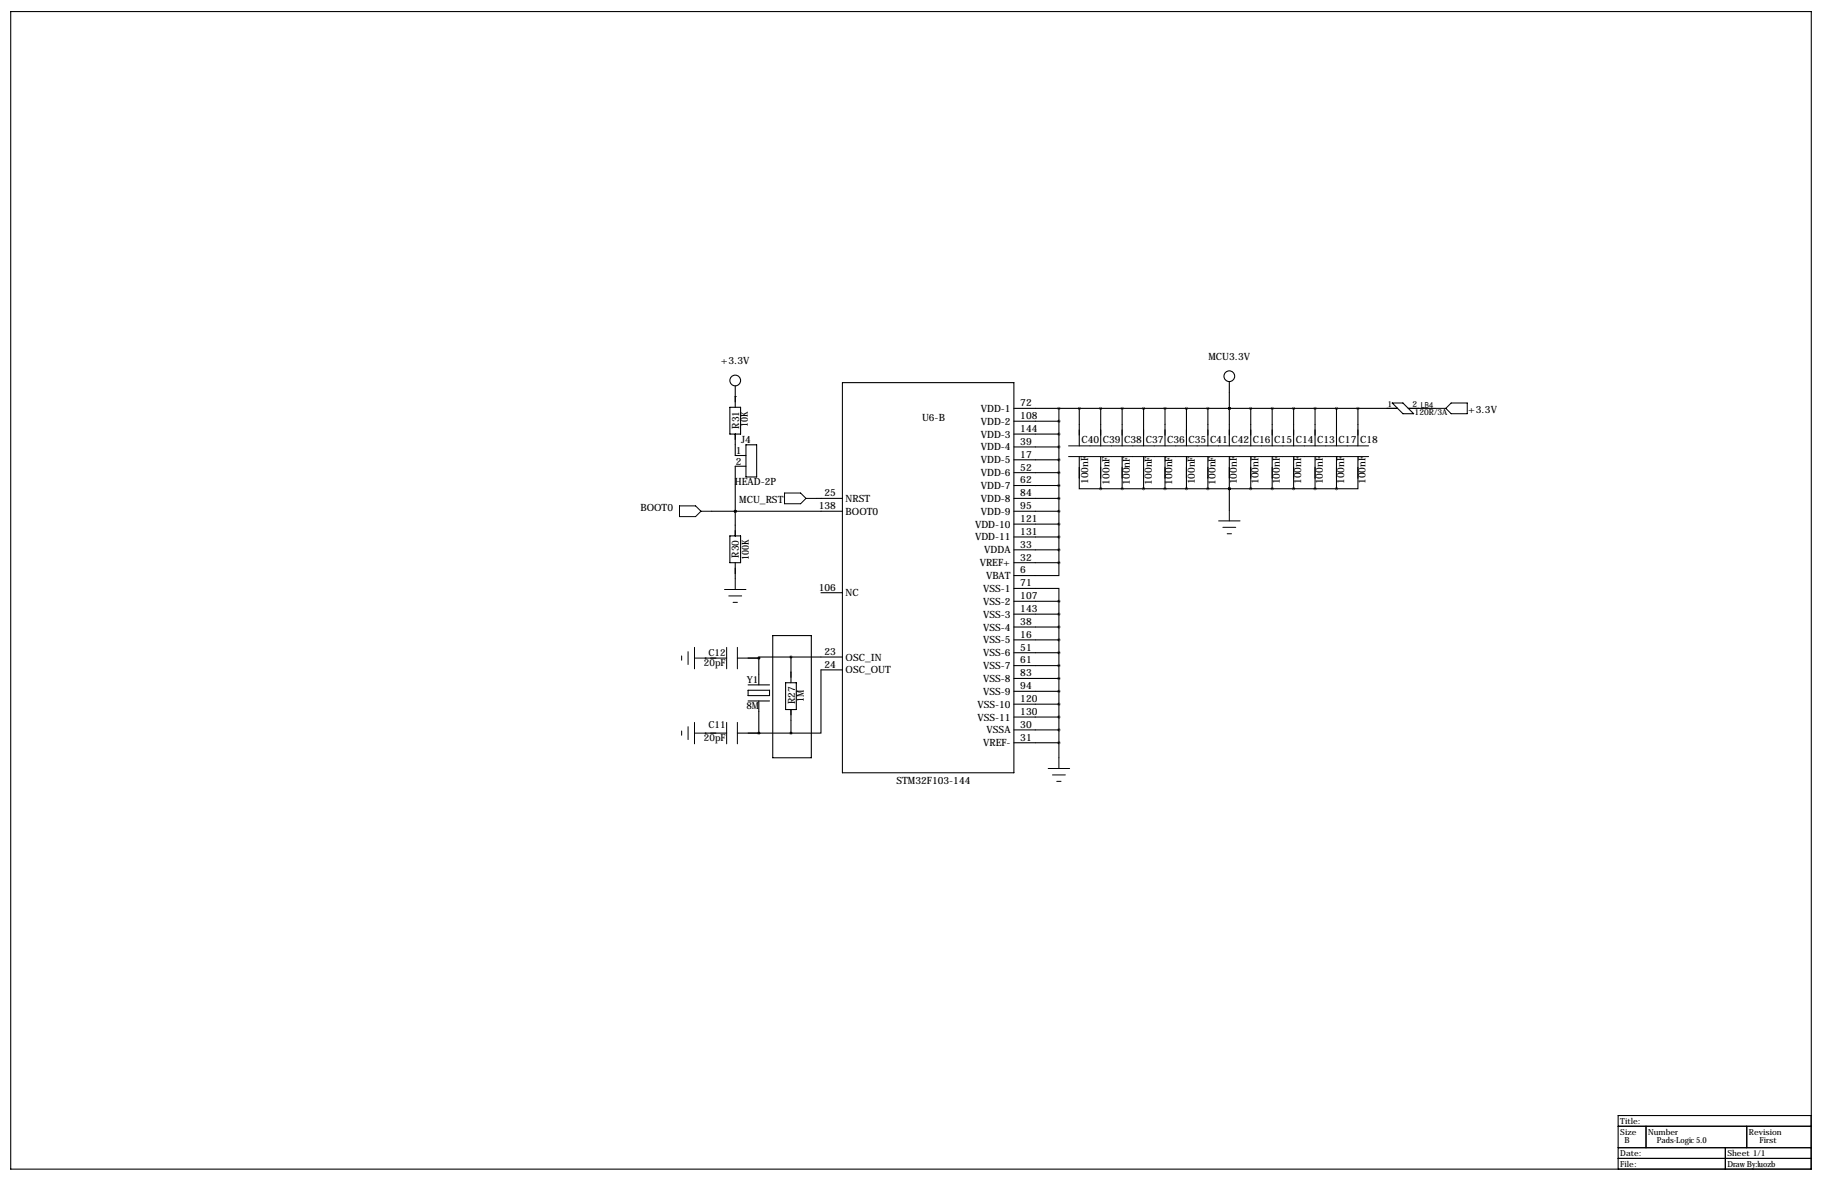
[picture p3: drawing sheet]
<svg xmlns="http://www.w3.org/2000/svg" width="432mm" height="279mm" viewBox="0 0 432 279" stroke-linecap="round" stroke-linejoin="round" font-family="sans-serif">
<g fill="none" stroke="#000" stroke-width=".25">
<path d="M2.5 2.7h426.8v274.4h-426.8zM173 96.5h2.5v6.4h-2.5zM174.2 94h.1M174.2 91.4v5.1M199.6 90.7h40.7v92.4h-40.7zM240.3 96.8h90.9M240.3 99.8h10.7M251 96.8v36.5M255.8 96.8v8.9M260.9 96.8v8.9M265.9 96.8v8.9M271 96.8v8.9"/>
<path d="M276.1 96.8v8.9M281.2 96.8v8.9M286.3 96.8v8.9M291.3 96.8h.1M291.3 90.4v15.3M296.4 96.8v8.9M301.5 96.8v8.9M306.6 96.8v8.9M311.7 96.8v8.9M316.7 96.8v8.9M321.8 96.8v8.9M329.9 95.5h2.6l2.5 2.5h-2.5z"/>
<path d="M333.8 96.8h6.3M174.2 102.9v5h2.6M176.8 110.5h-2.6v16.5M176.8 105.4h2.5v7.6h-2.5zM193.5 118.1h6.1M240.3 118.1h10.7M240.3 102.9h10.7M240.3 105.9h10.7M240.3 109h10.7M240.3 112h10.7M240.3 115.1h10.7M255.8 108.2v7.6h5.1"/>
<path d="M260.9 108.2v7.6M260.9 115.8h55.8M265.9 108.2v7.6M271 108.2v7.6M276.1 108.2v7.6M281.2 108.2v7.6M286.3 108.2v7.6M291.3 115.8h.1M291.3 108.2v12.7M296.4 108.2v7.6M301.5 108.2v7.6M306.6 108.2v7.6"/>
<path d="M311.7 108.2v7.6M316.7 108.2v7.6M321.8 108.2v7.6h-5.1M168.7 121.2h5.5M173 127h2.5v6.3h-2.5zM174.2 121.2h25.4M174.2 121.2h.1M174.2 133.3v3.9M240.3 139.4h10.7v3.1M240.3 121.2h10.7M240.3 124.2h10.7M240.3 127.3h10.7"/>
<path d="M240.3 130.3h10.7M240.3 133.3h10.7M251 133.3v3.1h-10.7M167.1 156h.1M167.1 156h5.1M174.8 156h5M179.8 156h.1M179.8 156v6.3M183.1 150.6h9.2v29h-9.2zM187.5 155.7v6.1M187.5 155.7h-7.7v.3M187.5 155.7h12.1"/>
<path d="M194.6 140.5h5M199.6 158.8h-5v14.9h-7.1M240.3 142.5h10.7M240.3 145.5h10.7M240.3 148.6h10.7M240.3 151.6h10.7M240.3 154.7h10.7M240.3 157.7h10.7M251 142.5v37.1M167.1 173.7h.1M167.1 173.7h5.1M174.8 173.7h12.7"/>
<path d="M177.3 162.3h5.1M177.3 163.6h5.1v1.2h-5.1zM177.3 166.1h5.1M179.8 173.7h.1M179.8 166.1v7.6M186.2 161.8h2.5v6.3h-2.5zM187.5 168.1v5.6M240.3 160.8h10.7M240.3 163.8h10.7M240.3 166.9h10.7M240.3 169.9h10.7M240.3 173h10.7"/>
<path d="M240.3 176h10.7M383.5 266.9h45.7M383.5 277.1v-12.7h45.7v12.7M383.5 272h45.7M383.5 274.5h45.7M390.1 266.9v5.1M408.9 272v5.1M414 266.9v5.1"/>
<circle cx="174.2" cy="90.2" r="1.27"/>
<circle cx="291.3" cy="89.2" r="1.27"/>
</g>
<g fill="none" stroke="#000" stroke-width=".24">
<path d="M340.1 96.8h2.5M343.9 95.5h3.8v2.5h-3.8l-1.3-1.2zM161 119.9h3.8l1.3 1.3-1.3 1.2h-3.8zM185.9 116.8h3.8l1.3 1.3-1.3 1.3h-3.8zM191 118.1h2.5M253.2 105.7h71.2M253.2 108.2h71.2M166.1 121.2h2.6M171.7 139.7h5.1M174.2 137.2v2.5M288.8 123.4h5.1M289.8 125h3.1"/>
<path d="M290.8 126.5h1M291.3 120.9v2.5M161.5 155.4v1.1M163.1 154.4v3.1M164.6 153.4v5.1M164.6 156h2.5M172.2 153.4v5.1M172.7 141.2h3.1M173.7 142.7h1.1M174.8 153.4v5.1M161.5 173.2v1M163.1 172.2v3.1"/>
<path d="M164.6 173.7h2.5M164.6 171.2v5.1M172.2 171.2v5.1M174.8 171.2v5.1M251 179.6v2.5M248.4 182.1h5.1M249.4 183.6h3.1M250.4 185.2h1.1"/>
</g>
<path d="M260.8 96.8a.05 .05 0 0 0 .1 0 .05 .05 0 0 0-.1 0zM265.9 96.8a.05 .05 0 0 0 .1 0 .05 .05 0 0 0-.1 0zM286.2 96.8a.05 .05 0 0 0 .1 0 .05 .05 0 0 0-.1 0zM291.3 96.8a.05 .05 0 0 0 .1 0 .05 .05 0 0 0-.1 0zM291.3 96.8a.05 .05 0 0 0 .1 0 .05 .05 0 0 0-.1 0zM286.2 115.8a.05 .05 0 0 0 .1 0 .05 .05 0 0 0-.1 0zM265.9 115.8a.05 .05 0 0 0 .1 0 .05 .05 0 0 0-.1 0zM260.8 115.8a.05 .05 0 0 0 .1 0 .05 .05 0 0 0-.1 0zM291.3 115.8a.05 .05 0 0 0 .1 0 .05 .05 0 0 0-.1 0zM250.9 99.8a.05 .05 0 0 0 .1 0 .05 .05 0 0 0-.1 0zM250.9 102.9a.05 .05 0 0 0 .1 0 .05 .05 0 0 0-.1 0zM250.9 105.9a.05 .05 0 0 0 .1 0 .05 .05 0 0 0-.1 0zM250.9 109a.05 .05 0 0 0 .1 0 .05 .05 0 0 0-.1 0zM250.9 112a.05 .05 0 0 0 .1 0 .05 .05 0 0 0-.1 0zM250.9 115.1a.05 .05 0 0 0 .1 0 .05 .05 0 0 0-.1 0zM250.9 118.1a.05 .05 0 0 0 .1 0 .05 .05 0 0 0-.1 0zM250.9 121.2a.05 .05 0 0 0 .1 0 .05 .05 0 0 0-.1 0zM250.9 124.2a.05 .05 0 0 0 .1 0 .05 .05 0 0 0-.1 0zM250.9 127.3a.05 .05 0 0 0 .1 0 .05 .05 0 0 0-.1 0zM250.9 130.3a.05 .05 0 0 0 .1 0 .05 .05 0 0 0-.1 0zM250.9 133.4a.05 .05 0 0 0 .1 0 .05 .05 0 0 0-.1 0zM250.9 142.5a.05 .05 0 0 0 .1 0 .05 .05 0 0 0-.1 0zM250.9 145.5a.05 .05 0 0 0 .1 0 .05 .05 0 0 0-.1 0zM250.9 148.6a.05 .05 0 0 0 .1 0 .05 .05 0 0 0-.1 0zM250.9 151.6a.05 .05 0 0 0 .1 0 .05 .05 0 0 0-.1 0zM250.9 154.7a.05 .05 0 0 0 .1 0 .05 .05 0 0 0-.1 0zM250.9 157.7a.05 .05 0 0 0 .1 0 .05 .05 0 0 0-.1 0zM250.9 160.8a.05 .05 0 0 0 .1 0 .05 .05 0 0 0-.1 0zM250.9 163.8a.05 .05 0 0 0 .1 0 .05 .05 0 0 0-.1 0zM250.9 166.9a.05 .05 0 0 0 .1 0 .05 .05 0 0 0-.1 0zM250.9 169.9a.05 .05 0 0 0 .1 0 .05 .05 0 0 0-.1 0zM250.9 173a.05 .05 0 0 0 .1 0 .05 .05 0 0 0-.1 0zM250.9 176a.05 .05 0 0 0 .1 0 .05 .05 0 0 0-.1 0zM174.2 121.2a.05 .05 0 0 0 .1 0 .05 .05 0 0 0-.1 0zM250.9 96.8a.05 .05 0 0 0 .1 0 .05 .05 0 0 0-.1 0zM311.6 96.8a.05 .05 0 0 0 .1 0 .05 .05 0 0 0-.1 0zM316.7 96.8a.05 .05 0 0 0 .1 0 .05 .05 0 0 0-.1 0zM291.3 115.8a.05 .05 0 0 0 .1 0 .05 .05 0 0 0-.1 0zM311.6 115.8a.05 .05 0 0 0 .1 0 .05 .05 0 0 0-.1 0zM316.7 115.8a.05 .05 0 0 0 .1 0 .05 .05 0 0 0-.1 0zM174.2 121.2a.05 .05 0 0 0 .1 0 .05 .05 0 0 0-.1 0zM179.8 156a.05 .05 0 0 0 .1 0 .05 .05 0 0 0-.1 0zM187.4 155.7a.05 .05 0 0 0 .1 0 .05 .05 0 0 0-.1 0zM179.8 173.7a.05 .05 0 0 0 .1 0 .05 .05 0 0 0-.1 0zM187.4 173.7a.05 .05 0 0 0 .1 0 .05 .05 0 0 0-.1 0z" fill="#000" stroke="#000" stroke-width=".63"/>
<g font-size="2.4">
<text x="170.8" y="86.4">+3.3V</text>
<text x="286.4" y="85.3">MCU3.3V</text>
<text x="175.2" y="101.6" transform="rotate(-90 175.2 101.6)">R31</text>
<text x="218.5" y="99.8">U6-B</text>
<text x="232.5" y="97.6">VDD-1</text>
<text x="232.5" y="100.7">VDD-2</text>
<text x="241.8" y="96.3">72</text>
<text x="241.8" y="99.3">108</text>
<text x="348" y="97.8">+3.3V</text>
<text x="174.4" y="107.7">1</text>
<text x="175.6" y="104.9">J4</text>
<text x="232.5" y="103.7">VDD-3</text>
<text x="232.5" y="106.7">VDD-4</text>
<text x="241.8" y="102.4">144</text>
<text x="241.8" y="105.4">39</text>
<text x="256.3" y="104.9">C40</text>
<text x="261.4" y="104.9">C39</text>
<text x="266.4" y="104.9">C38</text>
<text x="271.5" y="104.9">C37</text>
<text x="276.6" y="104.9">C36</text>
<text x="281.7" y="104.9">C35</text>
<text x="286.8" y="104.9">C41</text>
<text x="291.8" y="104.9">C42</text>
<text x="296.9" y="104.9">C16</text>
<text x="302" y="104.9">C15</text>
<text x="307.1" y="104.9">C14</text>
<text x="312.2" y="104.9">C13</text>
<text x="317.2" y="104.9">C17</text>
<text x="322.3" y="104.9">C18</text>
<text x="174.4" y="110.2">2</text>
<text x="232.5" y="109.8">VDD-5</text>
<text x="232.5" y="112.8">VDD-6</text>
<text x="241.8" y="108.5">17</text>
<text x="241.8" y="111.5">52</text>
<text x="174.2" y="114.9">HEAD-2P</text>
<text x="175.2" y="119.1">MCU_RST</text>
<text x="195.4" y="117.6">25</text>
<text x="200.4" y="118.9">NRST</text>
<text x="232.5" y="115.9">VDD-7</text>
<text x="232.5" y="118.9">VDD-8</text>
<text x="241.8" y="114.6">62</text>
<text x="241.8" y="117.6">84</text>
<text x="257.9" y="114.7" transform="rotate(-90 257.9 114.7)">100nF</text>
<text x="263" y="114.9" transform="rotate(-90 263 114.9)">100nF</text>
<text x="267.8" y="114.9" transform="rotate(-90 267.8 114.9)">100nF</text>
<text x="273" y="114.9" transform="rotate(-90 273 114.9)">100nF</text>
<text x="277.8" y="114.9" transform="rotate(-90 277.8 114.9)">100nF</text>
<text x="283.2" y="114.8" transform="rotate(-90 283.2 114.8)">100nF</text>
<text x="288.1" y="114.9" transform="rotate(-90 288.1 114.9)">100nF</text>
<text x="293.2" y="114.8" transform="rotate(-90 293.2 114.8)">100nF</text>
<text x="298.3" y="114.7" transform="rotate(-90 298.3 114.7)">100nF</text>
<text x="303.3" y="114.8" transform="rotate(-90 303.3 114.8)">100nF</text>
<text x="308.4" y="114.7" transform="rotate(-90 308.4 114.7)">100nF</text>
<text x="313.5" y="114.8" transform="rotate(-90 313.5 114.8)">100nF</text>
<text x="318.6" y="114.7" transform="rotate(-90 318.6 114.7)">100nF</text>
<text x="323.6" y="114.7" transform="rotate(-90 323.6 114.7)">100nF</text>
<text x="151.8" y="121.2">BOOT0</text>
<text x="194" y="120.7">138</text>
<text x="200.4" y="122">BOOT0</text>
<text x="231.1" y="125">VDD-10</text>
<text x="232.5" y="122">VDD-9</text>
<text x="241.8" y="120.7">95</text>
<text x="241.8" y="123.7">121</text>
<text x="231.1" y="128.1">VDD-11</text>
<text x="233.3" y="131.1">VDDA</text>
<text x="241.8" y="126.7">131</text>
<text x="241.8" y="129.8">33</text>
<text x="175.1" y="132.2" transform="rotate(-90 175.1 132.2)">R30</text>
<text x="232.2" y="134.2">VREF+</text>
<text x="233.7" y="137.2">VBAT</text>
<text x="241.8" y="132.8">32</text>
<text x="241.8" y="135.9">6</text>
<text x="194" y="140">106</text>
<text x="200.4" y="141.3">NC</text>
<text x="233" y="140.3">VSS-1</text>
<text x="233" y="143.3">VSS-2</text>
<text x="241.8" y="138.9">71</text>
<text x="241.8" y="142">107</text>
<text x="233" y="146.4">VSS-3</text>
<text x="233" y="149.4">VSS-4</text>
<text x="241.8" y="145">143</text>
<text x="241.8" y="148.1">38</text>
<text x="195.4" y="155.2">23</text>
<text x="233" y="152.5">VSS-5</text>
<text x="233" y="155.5">VSS-6</text>
<text x="241.8" y="151.1">16</text>
<text x="241.8" y="154.2">51</text>
<text x="195.4" y="158.2">24</text>
<text x="200.4" y="156.5">OSC_IN</text>
<text x="200.4" y="159.6">OSC_OUT</text>
<text x="233" y="158.6">VSS-7</text>
<text x="233" y="161.6">VSS-8</text>
<text x="241.8" y="157.2">61</text>
<text x="241.8" y="160.3">83</text>
<text x="188.5" y="166.9" transform="rotate(-90 188.5 166.9)">R27</text>
<text x="231.6" y="167.7">VSS-10</text>
<text x="233" y="164.7">VSS-9</text>
<text x="241.8" y="163.3">94</text>
<text x="241.8" y="166.4">120</text>
<text x="231.6" y="170.8">VSS-11</text>
<text x="233.8" y="173.8">VSSA</text>
<text x="241.8" y="169.4">130</text>
<text x="241.8" y="172.5">30</text>
<text x="233" y="176.9">VREF-</text>
<text x="241.8" y="175.5">31</text>
<text x="212.5" y="185.8">STM32F103-144</text>
</g>
<g font-size="2.3">
<text x="177.2" y="101.2" transform="rotate(-90 177.2 101.2)">10K</text>
<text x="177.4" y="132.6" transform="rotate(-90 177.4 132.6)">100K</text>
<text x="167.9" y="155.4">C12</text>
<text x="166.8" y="157.8">20pF</text>
<text x="177" y="162">Y1</text>
<text x="176.9" y="168">8M</text>
<text x="190.5" y="166.2" transform="rotate(-90 190.5 166.2)">1M</text>
<text x="167.9" y="172.5">C11</text>
<text x="166.8" y="175.7">20pF</text>
</g>
<g font-size="2">
<text x="328.8" y="96.5">1</text>
<text x="334.8" y="96.5">2 LB4</text>
<text x="335.3" y="98.5">120R/3A</text>
<text x="384" y="268.9">Size</text>
<text x="384" y="266.4">Title:</text>
<text x="390.6" y="268.9">Number</text>
<text x="414.5" y="268.9">Revision</text>
<text x="384" y="274">Date:</text>
<text x="385" y="271">B</text>
<text x="392.6" y="271">Pads-Logic 5.0</text>
<text x="409.4" y="274">Sheet 1/1</text>
<text x="417" y="271">First</text>
<text x="384" y="276.6">File:</text>
<text x="409.4" y="276.6">Draw By:luozb</text>
</g>
</svg>
